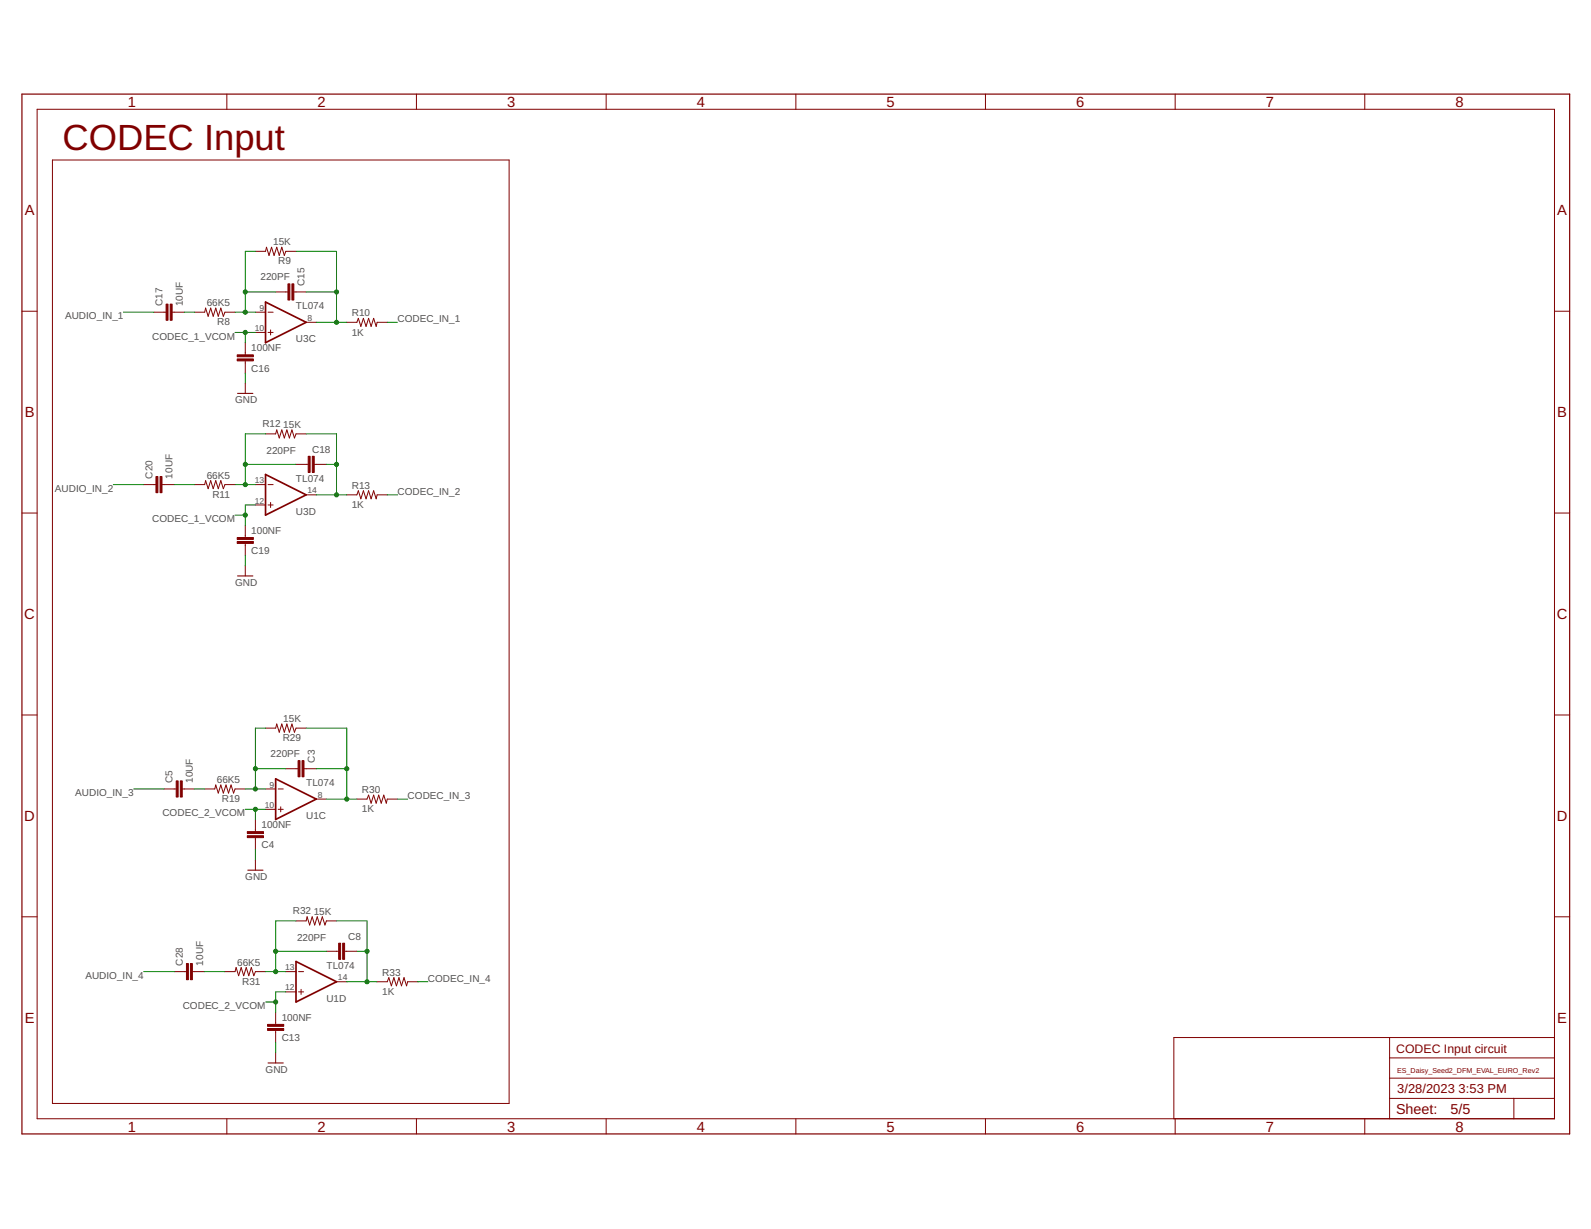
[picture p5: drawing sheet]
<svg xmlns="http://www.w3.org/2000/svg" width="279mm" height="216mm" viewBox="0 0 279 216" stroke-linecap="round" stroke-linejoin="round" font-family="sans-serif">
<g fill="none" stroke="#800000" stroke-width=".18">
<path d="M6.5 19.2h266.5v177.3h-266.5zM39.8 16.5v2.7M73.1 16.5v2.7M106.4 16.5v2.7M139.8 16.5v2.7M173.1 16.5v2.7M206.4 16.5v2.7M239.7 16.5v2.7M9.2 28.1h80.2v165.7h-80.2zM3.9 54.7h2.6M27 54.8h2.2M30.2 54.8h2.2"/>
<path d="M34.1 54.8h1.8l.2-.7 .5 1.5 .4-1.5 .4 1.5 .5-1.5 .4 1.5 .5-1.5 .4 1.5 .3-.8h1.8M44.9 54.8h1.7M44.9 44.2h1.7l.2-.8 .4 1.5 .5-1.5 .4 1.5 .5-1.5 .4 1.5 .5-1.5 .4 1.5 .3-.7h1.8M44.9 58.4h1.7M47.1 54.8h.9M47.1 58.4h.9M47.5 58v.8M48.4 51.3h2.1M51.6 51.3h2.2M53.8 56.6h1.7M60.9 56.6h1.8l.2-.7 .5 1.4 .4-1.4 .5 1.4 .4-1.4 .5 1.4 .4-1.4 .5 1.4 .1-.7h1.8M273 54.7h2.7"/>
<path d="M43.1 60.2v2.1M43.1 63.4v2.1M43.1 67.3v1.8M46.6 76.2h1.8l.2-.7 .4 1.4 .5-1.4 .4 1.4 .5-1.4 .4 1.4 .5-1.4 .4 1.4 .3-.7h1.8M3.9 90.1h2.6M25.2 85.1h2.2M28.4 85.1h2.2M34.1 85.1h1.8l.2-.7 .5 1.5 .4-1.5 .4 1.5 .5-1.5 .4 1.5 .5-1.5 .4 1.5 .3-.8h1.8M43.1 92.3v2.1M43.1 95.5v2.1M43.1 99.4v1.8M44.9 85.1h1.7"/>
<path d="M44.9 88.7h1.7M47.1 85.1h.9M47.1 88.7h.9M47.5 88.3v.9M52 81.6h2.1M53.8 86.9h1.7M55.2 81.6h2.1M60.9 86.9h1.8l.2-.7 .5 1.4 .4-1.4 .5 1.4 .4-1.4 .5 1.4 .4-1.4 .5 1.4 .1-.7h1.8M273 90.1h2.7M3.9 125.6h2.6M28.8 138.6h2.1M32 138.6h2.1"/>
<path d="M35.9 138.6h1.8l.2-.7 .4 1.4 .5-1.4 .4 1.4 .5-1.4 .4 1.4 .5-1.4 .4 1.4 .3-.7h1.8M46.6 138.6h1.8M46.6 127.9h1.8l.2-.7 .4 1.4 .5-1.4 .4 1.4 .5-1.4 .4 1.4 .5-1.4 .4 1.4 .3-.7h1.8M48.9 138.6h.8M50.2 135h2.1M53.4 135h2.1M273 125.6h2.7M44.9 144v2.1M44.9 147.2v2.1M44.9 151.1v1.8M46.6 142.2h1.8M48.9 142.2h.8"/>
<path d="M49.3 141.7v.9M55.5 140.4h1.8M62.7 140.4h1.8l.2-.7 .5 1.4 .4-1.4 .5 1.4 .4-1.4 .5 1.4 .4-1.4 .4 1.4 .2-.7h1.8M3.9 161.1h2.6M30.6 170.7h2.1M33.8 170.7h2.1M39.5 170.7h1.8l.2-.7 .4 1.4 .5-1.4 .4 1.4 .4-1.4 .5 1.4 .4-1.4 .5 1.4 .3-.7h1.7M48.4 177.8v2.2M50.2 170.7h1.8M50.2 174.2h1.8M52 161.8h1.8l.1-.7 .5 1.4 .4-1.4 .5 1.4 .4-1.4 .5 1.4 .4-1.4 .5 1.4 .2-.7h1.8M52.4 170.7h.9"/>
<path d="M52.4 174.2h.9M52.9 173.8v.9M57.3 167.1h2.2M59.1 172.5h1.8M60.5 167.1h2.2M66.2 172.5h1.8l.3-.8 .4 1.5 .5-1.5 .4 1.5 .5-1.5 .4 1.5 .5-1.5 .4 1.5 .2-.7h1.8M273 161.1h2.7M39.8 196.5v2.7M48.4 181v2.2M48.4 184.9v1.8M73.1 196.5v2.7M106.4 196.5v2.7"/>
<path d="M139.8 196.5v2.7M173.1 196.5v2.7M206.4 196.5v2.7M239.7 196.5v2.7M244 193h29M244 182.3v14.2M244 189.4h29M244 185.8h29M265.9 193v3.5M273 182.3h-66.9v14.2"/>
</g>
<path d="M3.9 16.5h271.8v182.7h-271.8z" fill="none" stroke="#800000" stroke-width=".21"/>
<g fill="#800000" stroke="#800000" stroke-width=".18">
<path d="M50.6 49.9h.3v2.8h-.3z"/>
<path d="M51.3 49.9h.3v2.8h-.3z"/>
<path d="M41.7 62.3h2.8v.4h-2.8z"/>
<path d="M41.7 63.1h2.8v.3h-2.8z"/>
<path d="M29.9 53.4h.3v2.9h-.3z"/>
<path d="M29.2 53.4h.3v2.9h-.3z"/>
<path d="M54.1 80.2h.4v2.8h-.4z"/>
<path d="M54.8 80.2h.4v2.8h-.4z"/>
<path d="M41.7 94.4h2.8v.4h-2.8z"/>
<path d="M41.7 95.1h2.8v.4h-2.8z"/>
<path d="M28.1 83.7h.3v2.9h-.3z"/>
<path d="M27.4 83.7h.3v2.9h-.3z"/>
<path d="M52.3 133.6h.4v2.9h-.4z"/>
<path d="M53 133.6h.4v2.9h-.4z"/>
<path d="M43.4 146.1h2.9v.3h-2.9z"/>
<path d="M43.4 146.8h2.9v.4h-2.9z"/>
<path d="M31.7 137.2h.3v2.8h-.3z"/>
<path d="M30.9 137.2h.4v2.8h-.4z"/>
<path d="M59.5 165.7h.3v2.8h-.3z"/>
<path d="M60.2 165.7h.3v2.8h-.3z"/>
<path d="M47 180h2.8v.3h-2.8z"/>
<path d="M47 180.7h2.8v.3h-2.8z"/>
<path d="M33.4 169.3h.4v2.8h-.4z"/>
<path d="M32.7 169.3h.4v2.8h-.4z"/>
</g>
<path d="M46.6 53.1l7.2 3.5-7.2 3.6zM46.6 83.4l7.2 3.5-7.2 3.6zM48.4 136.8l7.1 3.6-7.1 3.6zM52 168.9l7.1 3.6-7.1 3.5z" fill="none" stroke="#800000" stroke-width=".3"/>
<path d="M41.7 69.1h2.7M41.7 101.2h2.7M43.5 152.9h2.7M47.1 186.7h2.6" fill="none" stroke="#800000" stroke-width=".19"/>
<g fill="none" stroke="#008000" stroke-width=".18">
<path d="M21.7 54.8h5.3M32.4 54.8h1.7M41.3 54.8h3.6M41.3 58.4h3.6M43.1 58.4v1.8M43.1 51.3h5.3M44.9 44.2h-1.8v10.6M52 44.2h7.1v12.4M53.8 51.3h5.3M55.5 56.6h5.4M68 56.6h1.8M43.1 65.5v1.8"/>
<path d="M46.6 76.2h-3.5v8.9M53.8 76.2h5.3v10.7M19.9 85.1h5.3M30.6 85.1h3.5M41.3 85.1h3.6M41.3 90.5h1.8M43.1 97.6v1.8M43.1 81.6h8.9M44.9 88.7h-1.8v3.6M55.5 86.9h5.4M57.3 81.6h1.8M68 86.9h1.8"/>
<path d="M23.5 138.6h5.3M34.1 138.6h1.8M43.1 138.6h3.5M44.9 135h5.3M46.6 127.9h-1.7v10.7M53.8 127.9h7.1v12.5M55.5 135h5.4M43.1 142.2h3.5M44.9 142.2v1.8M44.9 149.3v1.8M57.3 140.4h5.4M69.8 140.4h1.8"/>
<path d="M25.2 170.7h5.4M35.9 170.7h3.6M46.6 170.7h3.6M46.6 176h1.8M48.4 167.1h8.9M50.2 174.2h-1.8v3.6M52 161.8h-3.6v8.9M59.1 161.8h5.4v10.7M60.9 172.5h5.3M62.7 167.1h1.8M73.4 172.5h1.7M48.4 183.2v1.7"/>
</g>
<g fill="#008000" stroke="#008000" stroke-width=".18">
<circle cx="44.9" cy="142.2" r=".36"/>
<circle cx="48.4" cy="176" r=".36"/>
<circle cx="43.1" cy="58.4" r=".36"/>
<circle cx="43.1" cy="90.5" r=".36"/>
<circle cx="59.1" cy="56.6" r=".36"/>
<circle cx="59.1" cy="51.3" r=".36"/>
<circle cx="43.1" cy="54.8" r=".36"/>
<circle cx="43.1" cy="51.3" r=".36"/>
<circle cx="59.1" cy="86.9" r=".36"/>
<circle cx="59.1" cy="81.6" r=".36"/>
<circle cx="43.1" cy="85.1" r=".36"/>
<circle cx="43.1" cy="81.6" r=".36"/>
<circle cx="60.9" cy="140.4" r=".36"/>
<circle cx="60.9" cy="135" r=".36"/>
<circle cx="44.9" cy="138.6" r=".36"/>
<circle cx="44.9" cy="135" r=".36"/>
<circle cx="64.5" cy="172.5" r=".36"/>
<circle cx="64.5" cy="167.1" r=".36"/>
<circle cx="48.4" cy="170.7" r=".36"/>
<circle cx="48.4" cy="167.1" r=".36"/>
</g>
<text font-size="6.4" fill="#800000" x="11" y="26.3">CODEC Input</text>
<g font-size="2.6" fill="#800000">
<text x="22.5" y="18.8">1</text>
<text x="55.8" y="18.8">2</text>
<text x="89.1" y="18.8">3</text>
<text x="122.4" y="18.8">4</text>
<text x="155.7" y="18.8">5</text>
<text x="189" y="18.8">6</text>
<text x="222.3" y="18.8">7</text>
<text x="255.6" y="18.8">8</text>
<text x="4.3" y="37.8">A</text>
<text x="273.5" y="37.8">A</text>
<text x="4.3" y="73.3">B</text>
<text x="273.5" y="73.3">B</text>
<text x="4.3" y="108.8">C</text>
<text x="273.4" y="108.8">C</text>
<text x="4.3" y="144.2">D</text>
<text x="273.4" y="144.2">D</text>
<text x="4.3" y="179.7">E</text>
<text x="273.5" y="179.7">E</text>
<text x="22.5" y="198.8">1</text>
<text x="55.8" y="198.8">2</text>
<text x="89.1" y="198.8">3</text>
<text x="122.4" y="198.8">4</text>
<text x="155.7" y="198.8">5</text>
<text x="189" y="198.8">6</text>
<text x="222.3" y="198.8">7</text>
<text x="255.6" y="198.8">8</text>
</g>
<g font-size="2.5" fill="#800000">
<text x="245.2" y="195.7">Sheet:</text>
<text x="254.7" y="195.6">5/5</text>
</g>
<g font-size="2.3" fill="#800000">
<text x="245.4" y="192.1">3/28/2023</text>
<text x="256.2" y="192.1">3:53 PM</text>
</g>
<text font-size="2.2" fill="#800000" x="245.2" y="184.9">CODEC Input circuit</text>
<g font-size="1.8" fill="#505050">
<text x="48" y="43.1">15K</text>
<text x="48.8" y="46.5">R9</text>
<text x="28.5" y="53.8" transform="rotate(-90 28.5 53.8)">C17</text>
<text x="32.1" y="53.8" transform="rotate(-90 32.1 53.8)">10UF</text>
<text x="36.3" y="53.8">66K5</text>
<text x="45.7" y="49.2">220PF</text>
<text x="53.5" y="50.2" transform="rotate(-90 53.5 50.2)">C15</text>
<text x="11.4" y="56.1">AUDIO_IN_1</text>
<text x="26.7" y="59.7">CODEC_1_VCOM</text>
<text x="38.1" y="57.1">R8</text>
<text x="52" y="54.3">TL074</text>
<text x="61.8" y="58.9">1K</text>
<text x="61.8" y="55.6">R10</text>
<text x="69.8" y="56.6">CODEC_IN_1</text>
<text x="44.1" y="61.7">100NF</text>
<text x="44.1" y="65.3">C16</text>
<text x="52" y="60.1">U3C</text>
<text x="41.3" y="70.9">GND</text>
<text x="46.1" y="75">R12</text>
<text x="49.8" y="75.2">15K</text>
<text x="46.8" y="79.8">220PF</text>
<text x="54.8" y="79.5">C18</text>
<text x="9.6" y="86.4">AUDIO_IN_2</text>
<text x="26.8" y="84.1" transform="rotate(-90 26.8 84.1)">C20</text>
<text x="30.3" y="84.1" transform="rotate(-90 30.3 84.1)">10UF</text>
<text x="36.3" y="84.1">66K5</text>
<text x="37.3" y="87.4">R11</text>
<text x="52" y="84.6">TL074</text>
<text x="61.8" y="89.2">1K</text>
<text x="61.8" y="85.9">R13</text>
<text x="69.8" y="86.9">CODEC_IN_2</text>
<text x="26.7" y="91.7">CODEC_1_VCOM</text>
<text x="44.1" y="93.8">100NF</text>
<text x="52" y="90.4">U3D</text>
<text x="44.1" y="97.3">C19</text>
<text x="41.3" y="103">GND</text>
<text x="49.6" y="130.2">R29</text>
<text x="49.8" y="126.8">15K</text>
<text x="30.3" y="137.5" transform="rotate(-90 30.3 137.5)">C5</text>
<text x="33.9" y="137.5" transform="rotate(-90 33.9 137.5)">10UF</text>
<text x="38.1" y="137.5">66K5</text>
<text x="47.5" y="133">220PF</text>
<text x="55.3" y="134" transform="rotate(-90 55.3 134)">C3</text>
<text x="13.2" y="139.9">AUDIO_IN_3</text>
<text x="28.5" y="143.4">CODEC_2_VCOM</text>
<text x="39" y="140.9">R19</text>
<text x="53.8" y="138.1">TL074</text>
<text x="53.8" y="143.9">U1C</text>
<text x="63.6" y="142.7">1K</text>
<text x="63.6" y="139.3">R30</text>
<text x="71.6" y="140.4">CODEC_IN_3</text>
<text x="45.9" y="145.5">100NF</text>
<text x="45.9" y="149">C4</text>
<text x="43.1" y="154.6">GND</text>
<text x="51.4" y="160.5">R32</text>
<text x="55.1" y="160.7">15K</text>
<text x="52.2" y="165.3">220PF</text>
<text x="61.1" y="165.1">C8</text>
<text x="15" y="171.9">AUDIO_IN_4</text>
<text x="32.1" y="169.6" transform="rotate(-90 32.1 169.6)">C28</text>
<text x="35.7" y="169.6" transform="rotate(-90 35.7 169.6)">10UF</text>
<text x="41.7" y="169.6">66K5</text>
<text x="42.5" y="173">R31</text>
<text x="57.3" y="170.2">TL074</text>
<text x="67.1" y="171.4">R33</text>
<text x="75.1" y="172.5">CODEC_IN_4</text>
<text x="32.1" y="177.3">CODEC_2_VCOM</text>
<text x="49.5" y="179.3">100NF</text>
<text x="57.3" y="175.9">U1D</text>
<text x="67.1" y="174.8">1K</text>
<text x="49.5" y="182.9">C13</text>
<text x="46.6" y="188.5">GND</text>
</g>
<g font-size="1.5" fill="#505050">
<text x="44.7" y="58.2">10</text>
<text x="45.6" y="54.6">9</text>
<text x="54" y="56.4">8</text>
<text x="44.7" y="88.5">12</text>
<text x="44.7" y="84.9">13</text>
<text x="54" y="86.7">14</text>
<text x="46.5" y="141.9">10</text>
<text x="47.3" y="138.4">9</text>
<text x="55.8" y="140.1">8</text>
<text x="50.1" y="174">12</text>
<text x="50.1" y="170.4">13</text>
<text x="59.4" y="172.2">14</text>
</g>
<text font-size="1.2" fill="#800000" x="245.4" y="188.5">ES_Daisy_Seed2_DFM_EVAL_EURO_Rev2</text>
</svg>
